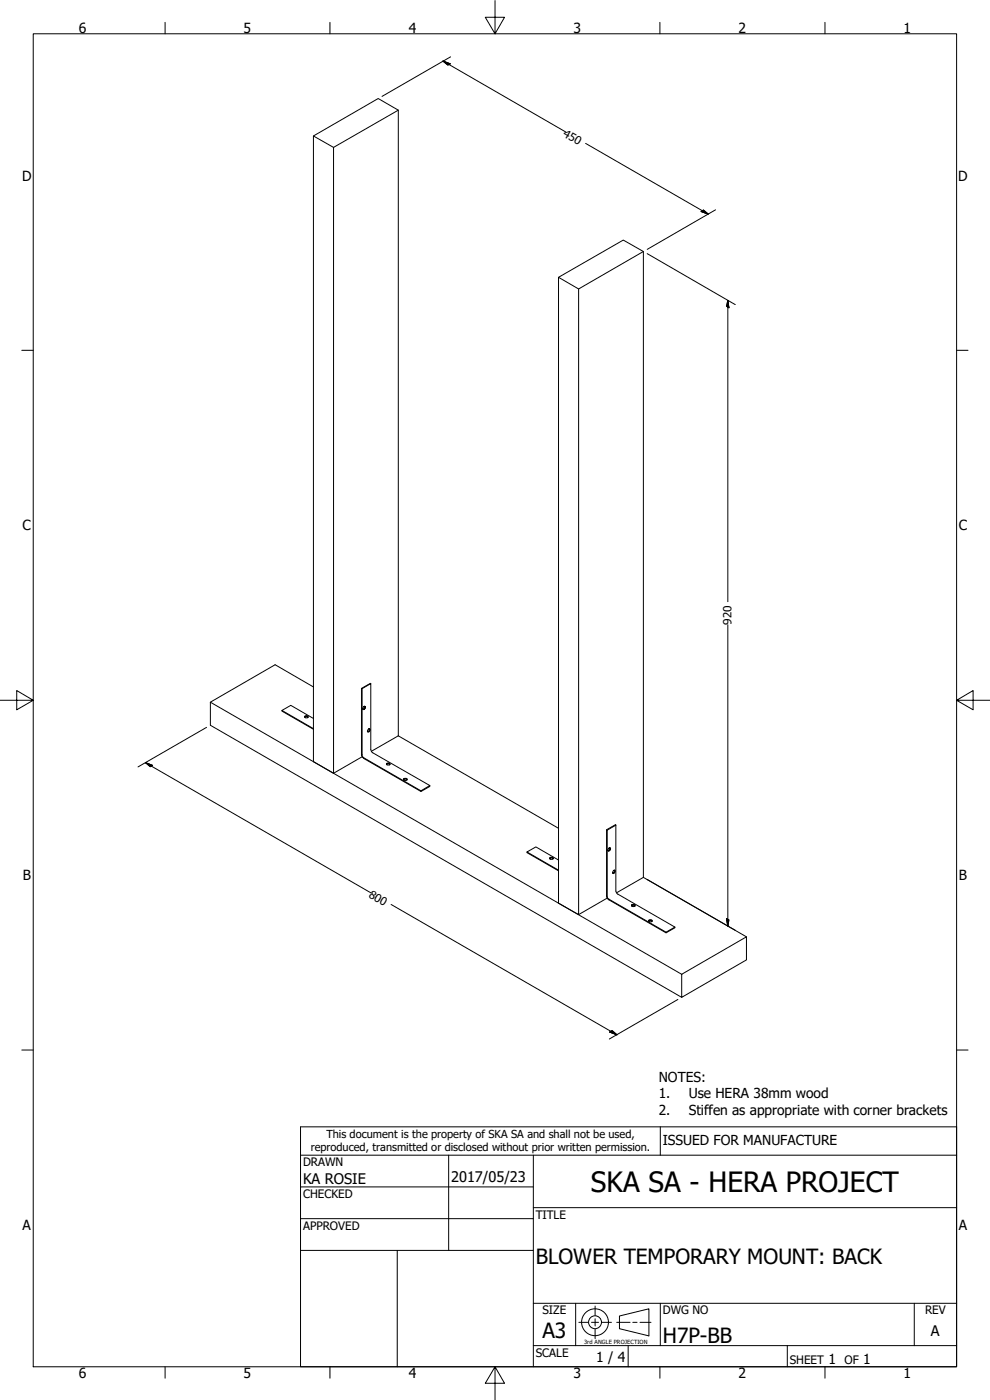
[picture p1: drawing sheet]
<svg xmlns="http://www.w3.org/2000/svg" width="297mm" height="420mm" viewBox="0 0 297 420" stroke-linecap="round" stroke-linejoin="round" font-family="sans-serif">
<!-- layer: Visible (ANSI) -->
<g fill="none" stroke="#000" stroke-width=".3">
<path d="M119.5 33.1l-19.4 11.1v187.9l-6.1-3.5v-187.8l19.5-11.2 6 3.5v187.7M94 40.8l6.1 3.4M193 75.5l-19.4 11.2v187.8l-6-3.4v-187.9l19.4-11.1 6 3.4v187.8M167.6 83.2l6 3.5M84.6 213.2v.2l9.4 5.5M91.4 214.9l.7-.1 .3 .2a.48 .48 0 0 1-.5 .4 .48 .48 0 0 1-.5-.5zM91.4 215.2l.3-.1 .7 .1M91.6 215.4a.38 .38 0 0 1 .3-.5 .38 .38 0 0 1 .4 .5M94 215.6l-6.8-3.9-2.6 1.5 9.4 5.5M94 206.2l-11.5-6.7-19.4 11.2M108.5 206.6l.1 .1M108.6 206.7l2.7-1.6v19.9l.3 .8 17.4 10-2.7 1.5-17.3-10-.4-.6z"/>
<path d="M109.2 212l.2-.1a.5 .5 0 0 1 .1 .7 .5 .5 0 0 1-.7 .2l.4-.8a.44 .44 0 0 1 .3 .6 .44 .44 0 0 1-.6 .2l-.1-.2M109.3 212l.1 .3-.5 .5M110.5 218.9l.3-.2a.5 .5 0 0 1 .1 .7 .5 .5 0 0 1-.7 .1zM110.6 218.7a.4 .4 0 0 1 .3 .6 .4 .4 0 0 1-.7 .1M110.8 218.7l-.1 .5-.4 .4M111.3 205.1l-2.8 1.5v20.1l.2 .5 17.6 10.3 2.7-1.5v-.2M108.6 227.1l-8.5 5M116 229.2a.54 .54 0 0 1 .6-.2 .54 .54 0 0 1 .4 .5l-.7 .1zM116 229.4l.3-.2 .7 .2M116.1 229.5h-.1a.41 .41 0 0 1 .5-.4 .41 .41 0 0 1 .3 .4M119.5 220.8l48.1 27.8M119.5 220.8l-8.1 4.7"/>
<path d="M121.1 233.8a.54 .54 0 0 1 .6-.3 .54 .54 0 0 1 .4 .5l-.6 .2-.4-.2zM121.2 234l.4-.2 .5 .2M121.2 234.2a.4 .4 0 0 1 .4-.5 .4 .4 0 0 1 .4 .5M126.3 237.3v.2M158.1 255.7v.2l9.5 5.4M165 257.7l.5-.2 .4 .2M165.1 257.8l-.1-.1a.45 .45 0 0 1 .4-.4 .45 .45 0 0 1 .5 .5l-.5 .1-.5-.2a.57 .57 0 0 1 .5-.4 .57 .57 0 0 1 .6 .4l-.1 .1M167.6 258.1l-6.8-3.9-2.7 1.5 9.5 5.5M182 249l.2 .2M182.2 249.2l2.6-1.6v19.8l.4 .8 17.3 10-2.7 1.6-17.4-10.2-.2-.4zM182.8 254.5l.1-.1a.55 .55 0 0 1 .2 .7 .55 .55 0 0 1-.7 .3 .51 .51 0 0 1 .1-.7 .51 .51 0 0 1 .6-.1 .43 .43 0 0 1-.1 .6 .43 .43 0 0 1-.6-.1M182.9 254.4v.5l-.5 .3"/>
<path d="M184.8 247.6l-.1-.1-2.7 1.5v20.1l.2 .6 17.6 10.3 2.7-1.6v-.2M182.2 269.5l-8.6 5M184 261.3l.3-.1a.55 .55 0 0 1 .2 .6 .55 .55 0 0 1-.7 .3zM184.1 261.2h.2a.5 .5 0 0 1 .1 .6 .5 .5 0 0 1-.6 .2v-.1M184.3 261.2v.5l-.5 .3M189.5 271.9l.3-.2 .7 .2M189.6 271.5l.7-.1 .3 .3a.49 .49 0 0 1-.6 .4 .49 .49 0 0 1-.4-.6zM189.7 272a.38 .38 0 0 1 .3-.5 .38 .38 0 0 1 .4 .5M193 263.3l31 17.9M193 263.3l-8 4.6M194.6 276.2a.57 .57 0 0 1 .6-.2 .57 .57 0 0 1 .4 .5l-.6 .1-.4-.1zM194.7 276.5l.2-.2 .7 .2"/>
<path d="M194.8 276.6a.46 .46 0 0 1 .3-.6 .46 .46 0 0 1 .5 .4l-.1 .2M199.8 279.8v.2M204.5 292.4l19.5-11.2v6.9l-19.5 11.2zM204.5 292.4l-141.4-81.7v7l141.4 81.6"/>
</g>
<!-- layer: Border (ANSI) -->
<g fill="none" stroke="#000" stroke-width=".3">
<path d="M10 10.1h277v400.1h-277zM49.5 6.7v3.4M99 6.7v3.4M148.5 .2v9.9l-2.9-4.9h5.8l-2.9 4.9M198 6.7v3.4M247.5 6.7v3.4M6.5 105.1h3.5M287 105.1h3.4M0 210.2h10l-5-3v5.8l5-2.8M287 210.2l5 2.8v-5.8l-5 3h10M6.5 315.1h3.5M287 315.1h3.4"/>
<path d="M49.5 410.2v3.4M99 410.2v3.4M148.5 410.2l2.9 4.9h-5.8l2.9-4.9v10M198 410.2v3.4M247.5 410.2v3.4"/>
</g>
<!-- layer: Title (ANSI) -->
<g fill="none" stroke="#000" stroke-width=".3">
<path d="M90.2 338.2h196.8v72h-196.8zM198.1 338.2v8.5M90.2 356.2h69.8M90.2 346.7h196.8M134.6 346.7v28.6M160 346.7v63.5M90.2 365.7h69.8M90.2 375.3h69.8M119.2 375.3v34.9M160 362.4h127M160 391.1h127M172.7 391.1v12.7"/>
<path d="M198.1 391.1v12.7M274.3 391.1v12.7M160 403.8h127M188.5 403.8v6.4M236.2 403.8v6.4"/>
</g>
<!-- layer: Sketch Geometry (ANSI) -->
<g fill="none" stroke="#000" stroke-width=".3">
<path d="M173.7 396.9h2.7M177.5 396.9h2.1M178.6 392v2.8M178.6 395.8v2.1M178.6 398.9v2.8M180.7 396.9h2.8M185 396.9h4M185.9 394.9l8.8-2.1v8.1l-8.8-2.1zM189.9 396.9h1.2M192 396.9h3.3"/>
<circle cx="178.5" cy="396.8" r="4"/>
<circle cx="178.5" cy="396.8" r="1.94"/>
</g>
<!-- layer: Dimension (ANSI) -->
<g fill="none" stroke="#000" stroke-width=".3">
<path d="M132.9 18.3l2.2 .9-.7 .3zM132.9 18.3l36.8 21.3M135.2 17.1l-20.6 11.8M175.7 43l36.8 21.2M194.2 76.1l26.4 15.3M210.4 63.5l.7-.5 1.4 1.2zM214.7 63l-20.5 11.8M218.4 90.1l.3 2.3-.7-.5zM218.4 90.1v90.5M218.4 187.5v90.4M62 218.3l-20.6 11.9M43.7 228.9l2.1 .8-.7 .4z"/>
<path d="M43.7 228.9l67.7 39.1M117.3 271.4l67.8 39.2M194.2 263.9l26.4 15.3M218 275.7l.7 .4-.3 1.8zM203.4 300l-20.6 11.8M182.9 309.7l.7-.4 1.5 1.3z"/>
</g>
<path d="M132.9 18.3l2.2 .9zM132.9 18.3l2.2 .9-.7 .3zM210.4 63.5l2.1 .7zM210.4 63.5l.7-.5 1.4 1.2zM218.4 90.1l.3 2.3zM218.4 90.1l.3 2.3-.7-.5zM43.7 228.9l2.1 .8zM43.7 228.9l2.1 .8-.7 .4zM218 275.7l.4 2.2zM218 275.7l.7 .4-.3 1.8zM182.9 309.7l2.2 .9zM182.9 309.7l.7-.4 1.5 1.3z" fill="#000" stroke="#000" stroke-width=".3"/>
<text font-size="8.4" x="177.3" y="357.6">SKA SA - HERA PROJECT</text>
<g font-size="6.3">
<text x="160.8" y="379.3">BLOWER TEMPORARY MOUNT: BACK</text>
<text x="162.8" y="401.7">A3</text>
<text x="198.9" y="403.1">H7P-BB</text>
</g>
<g font-size="4.4">
<text x="90.9" y="355.3">KA ROSIE</text>
<text x="135.4" y="354.8">2017/05/23</text>
<text x="279.3" y="401">A</text>
</g>
<g font-size="4.2">
<text x="23.6" y="9.8">6</text>
<text x="73.1" y="9.8">5</text>
<text x="122.6" y="9.8">4</text>
<text x="172.1" y="9.8">3</text>
<text x="221.6" y="9.8">2</text>
<text x="271.1" y="9.8">1</text>
<text x="6.7" y="54.2">D</text>
<text x="287.5" y="54.2">D</text>
<text x="6.8" y="159.2">C</text>
<text x="287.7" y="159.2">C</text>
<text x="6.9" y="264.2">B</text>
<text x="287.7" y="264.2">B</text>
<text x="6.8" y="369.2">A</text>
<text x="287.7" y="369.2">A</text>
<text x="23.6" y="413.6">6</text>
<text x="73.1" y="413.6">5</text>
<text x="122.6" y="413.6">4</text>
<text x="172.1" y="413.6">3</text>
<text x="178.9" y="408.7">1 / 4</text>
<text x="221.6" y="413.6">2</text>
<text x="248.5" y="409.4">1</text>
<text x="259" y="409.4">1</text>
<text x="271.1" y="413.6">1</text>
</g>
<g font-size="4.1">
<text x="197.7" y="324.7">NOTES:</text>
<text x="197.7" y="329.7">1.</text>
<text x="206.7" y="329.7">Use HERA 38mm wood</text>
<text x="197.7" y="334.6">2.</text>
<text x="206.7" y="334.6">Stiffen as appropriate with corner brackets</text>
<text x="198.9" y="343.6">ISSUED FOR MANUFACTURE</text>
</g>
<g font-size="3.5">
<text x="90.9" y="350">DRAWN</text>
<text x="90.9" y="359.5">CHECKED</text>
<text x="160.8" y="365.7">TITLE</text>
<text x="90.9" y="369">APPROVED</text>
<text x="162.8" y="394.4">SIZE</text>
<text x="198.9" y="394.4">DWG NO</text>
<text x="277.6" y="394.4">REV</text>
<text x="160.8" y="407.1">SCALE</text>
<text x="237" y="409.4">SHEET</text>
<text x="253.4" y="409.4">OF</text>
</g>
<g font-size="3.4">
<text x="168.7" y="40.7" transform="rotate(30 168.7 40.7)">450</text>
<text x="219.5" y="187.5" transform="rotate(-90 219.5 187.5)">920</text>
<text x="110.4" y="269.2" transform="rotate(30 110.4 269.2)">800</text>
</g>
<g font-size="3.3">
<text x="97.9" y="341.5">This document is the property of SKA SA and shall not be used,</text>
<text x="93.3" y="345.5">reproduced, transmitted or disclosed without prior written permission.</text>
</g>
<text font-size="1.7" x="175.3" y="403.3">3rd ANGLE PROJECTION</text>
</svg>
